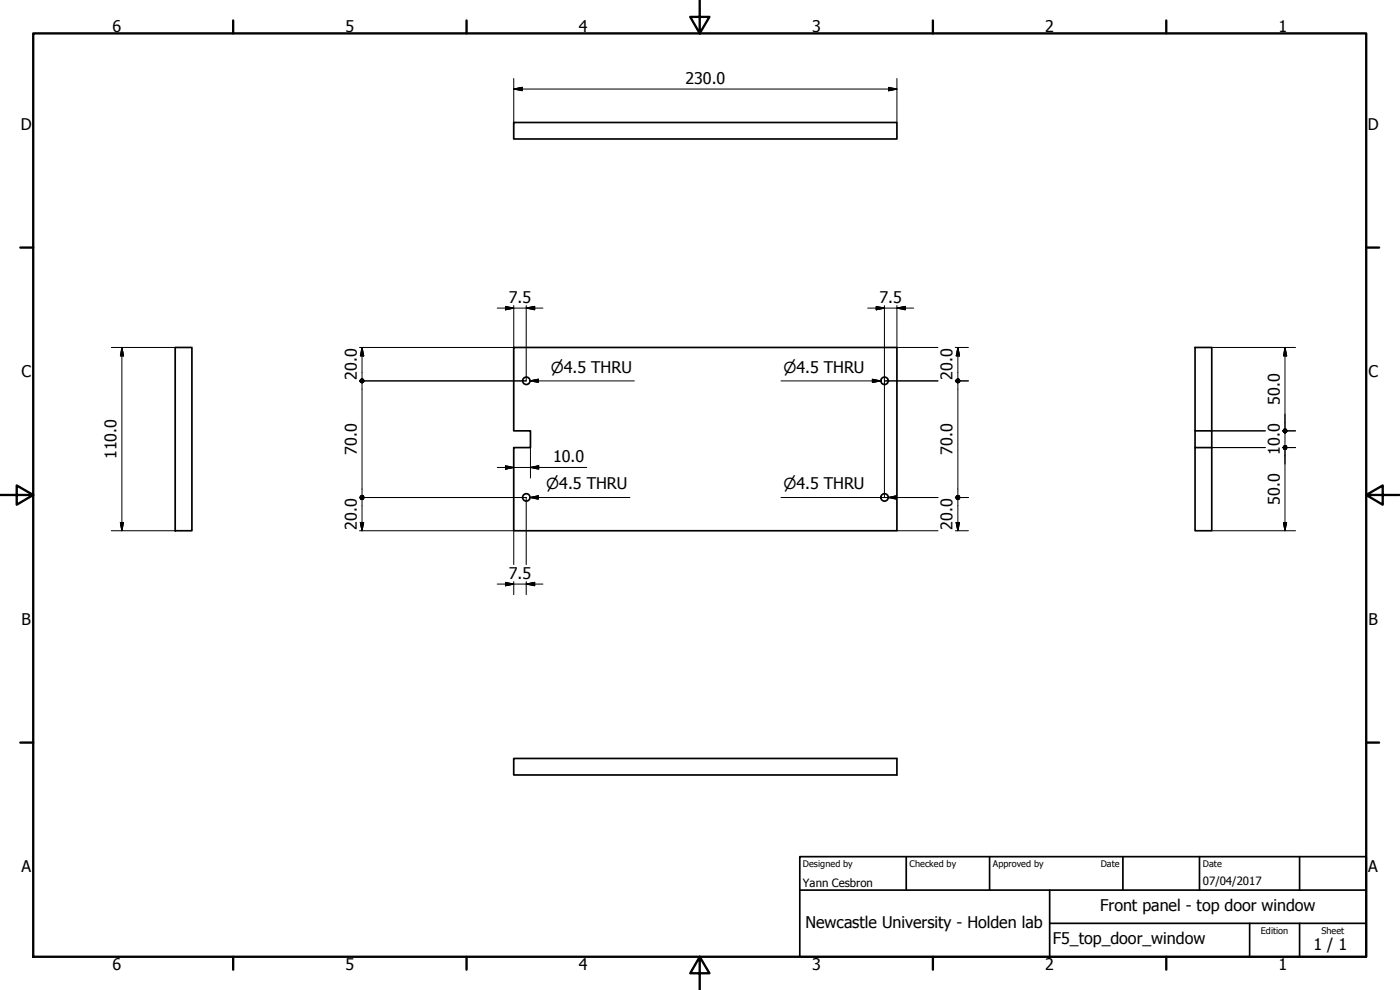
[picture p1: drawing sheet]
<svg xmlns="http://www.w3.org/2000/svg" width="420mm" height="297mm" viewBox="0 0 420 297" stroke-linecap="round" stroke-linejoin="round" font-family="sans-serif">
<!-- layer: Visible (ISO) -->
<g fill="none" stroke="#000" stroke-width=".51">
<path d="M154.2 36.8h115v4.9h-115zM52.6 104.3h5v54.9h-5zM154.2 104.3h115v54.9h-115v-24.9h5v-5h-5zM358.6 134.3h5.1v24.9h-5.1zM358.6 129.3v5M363.7 129.3v-25h-5.1v25h5.1v5M154.2 227.6h115v4.9h-115z"/>
<circle cx="158" cy="114.3" r="1.11"/>
<circle cx="265.5" cy="114.3" r="1.11"/>
<circle cx="158" cy="149.2" r="1.11"/>
<circle cx="265.5" cy="149.2" r="1.11"/>
</g>
<!-- layer: Border (ISO) -->
<g fill="none" stroke="#000" stroke-width=".7">
<path d="M10 10h400v277.1h-400zM70 6.1v3.9M140 6.1v3.9M210 0v10l-2.9-4.9h5.8l-2.9 4.9M280 6.1v3.9M350 6.1v3.9M6.1 74.3h3.9M410 74.3h3.9M0 148.5h10l-5-2.8v5.7l5-2.9M410 148.5l5 2.9v-5.7l-5 2.8h10M6.1 222.8h3.9M410 222.8h3.9"/>
<path d="M70 287.1v3.8M140 287.1v3.8M210 287.1l2.9 4.9h-5.8l2.9-4.9v9.9M280 287.1v3.8M350 287.1v3.8"/>
</g>
<!-- layer: Title (ISO) -->
<path d="M240 257h170v30.1h-170zM272 257v10.1M297 257v10.1M337 257v10.1M360 257v10.1M390 257v10.1M240 267.1h170M315 277h95M315 267.1v20M375 277v10.1M390 277v10.1" fill="none" stroke="#000" stroke-width=".51"/>
<!-- layer: Dimension (ISO) -->
<g fill="none" stroke="#000" stroke-width=".3">
<path d="M154.2 26.7l2.5-.5v1zM154.2 26.7h115M154.2 23.5v13.3M266.7 26.2l2.5 .5-2.5 .5zM269.2 23.5v13.3M149.2 92.4h13.7M151.7 91.9l2.5 .5-2.5 .5zM154.2 91.7v12.6h-46.3M157.9 92.4l2.6-.5v1zM157.9 91.7v22.6h-50M260.4 92.4h13.8M263 91.9l2.4 .5-2.4 .5z"/>
<path d="M265.4 91.7v57.6h1.3M269.2 92.4l2.5-.5v1zM269.2 91.7v12.6h12.3M33.4 104.3h19.2M36.6 104.3l.5 2.5h-1zM36.6 104.3v54.9M108.6 104.3l.6 2.5h-1.1zM108.6 104.3v9.4M108.6 114.9v33.7M265.4 114.3h16.1M286.7 104.3h3.9M286.7 114.3h3.9"/>
<path d="M287.5 104.3l.5 2.5h-1zM287.5 104.3v9.4M287.5 114.9v33.7M363.7 104.3h25.1M385.6 104.3l.5 2.5h-.9zM385.6 104.3v24.3M151.7 139.7l2.5 .6-2.5 .5zM159.2 134.3v9.1M363.7 134.3h16M363.7 129.3h16M384.9 134.3h3.9M384.9 129.3h3.9"/>
<path d="M385.6 129.3v5M385.6 134.9v24.3M33.4 159.2h19.2M36.1 156.8h1l-.5 2.4zM107.9 159.2h46.3v10.2M107.9 149.3h50v20.1M108.1 156.8h1.1l-.6 2.4zM108.6 149.9v9.3M149.2 140.3h26.9M159.2 140.3l2.5-.6v1.1zM269 149.3h12.5M269.2 159.2h12.3"/>
<path d="M286.7 159.2h3.9M286.7 149.3h3.9M287 156.8h1l-.5 2.4zM287.5 149.9v9.3M363.7 159.2h25.1M385.2 156.8h.9l-.5 2.4zM149.2 175.2h13.7M151.7 174.7l2.5 .5-2.5 .6zM154.2 174.5v3.9M157.9 175.2l2.6-.5v1.1zM157.9 174.5v3.9"/>
</g>
<g fill="#000" stroke="#000" stroke-width=".3">
<path d="M154.2 26.7l2.5-.5zM154.2 26.7l2.5-.5v1zM266.7 27.2l2.5-.5zM266.7 26.2l2.5 .5-2.5 .5zM151.7 92.9l2.5-.5zM151.7 91.9l2.5 .5-2.5 .5zM157.9 92.4l2.6-.5zM157.9 92.4l2.6-.5v1zM263 92.9l2.4-.5zM263 91.9l2.4 .5-2.4 .5zM269.2 92.4l2.5-.5zM269.2 92.4l2.5-.5v1z"/>
<path d="M36.6 104.3l.5 2.5zM36.6 104.3l.5 2.5h-1zM108.2 113.8l.4-.1-.6 .6zM108.6 113.7l-.4 1-.2-.4zM108.6 113.7v1.2l-.4-.2zM108.6 113.7l.5 1-.5 .2zM108.6 113.7l.7 .6-.2 .4zM108.6 113.7l.5 .1 .2 .5zM108.6 113.7l.5 .1zM108.6 114.9l.7-.6-.2 .4zM109.1 113.8l.2 .5-.7 .6zM108.6 113.7l.5 .1-.5 1.1z"/>
<path d="M108.2 113.8l.4-.1v1.2zM108.2 113.8l.4 1.1-.6-.6zM108 114.3l.6 .6-.4-.2zM108.2 114.7l.4 .2zM108.6 104.3l.6 2.5zM108.6 104.3l.6 2.5h-1.1zM287 113.8l.5-.1-.7 .6zM287.5 113.7l-.5 1-.2-.4zM287.5 113.7v1.2l-.5-.2zM287.5 113.7l.4 1-.4 .2zM287.5 113.7l.6 .6-.2 .4zM287.5 113.7l.4 .1 .2 .5z"/>
<path d="M287.5 113.7l.4 .1zM287.5 114.9l.6-.6-.2 .4zM287.9 113.8l.2 .5-.6 .6zM287.5 113.7l.4 .1-.4 1.1zM287 113.8l.5-.1v1.2zM287 113.8l.5 1.1-.7-.6zM286.8 114.3l.7 .6-.5-.2zM287 114.7l.5 .2zM287.5 104.3l.5 2.5zM287.5 104.3l.5 2.5h-1zM385.6 104.3l.5 2.5zM385.6 104.3l.5 2.5h-.9z"/>
<path d="M159.2 140.3l2.5-.6zM159.2 140.3l2.5-.6v1.1zM385.3 133.8l.3-.1-.5 .6zM385.6 133.7l-.3 1-.2-.4zM385.6 133.7v1.2l-.3-.2zM385.6 133.7l.5 1-.5 .2zM385.6 133.7l.7 .6-.2 .4zM385.6 133.7l.5 .1 .2 .5zM385.6 133.7l.5 .1zM386.3 129.3l-.2 .4-.5 .2zM386.1 128.8l.2 .5-.7 .6zM385.6 128.6l.5 .2-.5 1.1z"/>
<path d="M385.3 128.8l.3-.2v1.3zM385.3 128.8l.3 1.1-.5-.6zM385.1 129.3l.5 .6-.3-.2zM385.3 129.7l.3 .2zM36.1 156.8l.5 2.4zM36.1 156.8h1l-.5 2.4zM108.1 156.8l.5 2.4zM108.1 156.8h1.1l-.6 2.4zM108.2 148.8l.4-.2-.6 .7zM108 149.3l.6-.7-.4 1.1zM108.6 148.6v1.3l-.4-.2zM108.6 148.6l.5 1.1-.5 .2z"/>
<path d="M108.6 148.6l.7 .7-.2 .4zM108.6 148.6l.5 .2 .2 .5zM108.6 148.6l.5 .2zM109.3 149.3l-.2 .4-.5 .2zM109.1 148.8l.2 .5-.7 .6zM108.6 148.6l.5 .2-.5 1.1zM108.2 148.8l.4-.2v1.3zM108.2 148.8l.4 1.1-.6-.6zM108 149.3l.6 .6-.4-.2zM108.2 149.7l.4 .2zM151.7 140.8l2.5-.5zM151.7 139.7l2.5 .6-2.5 .5z"/>
<path d="M287 156.8l.5 2.4zM287 156.8h1l-.5 2.4zM287 148.8l.5-.2-.7 .7zM287.5 148.6l-.5 1.1-.2-.4zM287.5 148.6v1.3l-.5-.2zM287.5 148.6l.4 1.1-.4 .2zM287.5 148.6l.6 .7-.2 .4zM287.5 148.6l.4 .2 .2 .5zM287.5 148.6l.4 .2zM288.1 149.3l-.2 .4-.4 .2zM287.9 148.8l.2 .5-.6 .6zM287.5 148.6l.4 .2-.4 1.1z"/>
<path d="M287 148.8l.5-.2v1.3zM287 148.8l.5 1.1-.7-.6zM286.8 149.3l.7 .6-.5-.2zM287 149.7l.5 .2zM385.2 156.8l.4 2.4zM385.2 156.8h.9l-.5 2.4zM151.7 175.8l2.5-.6zM151.7 174.7l2.5 .5-2.5 .6zM157.9 175.2l2.6-.5zM157.9 175.2l2.6-.5v1.1z"/>
</g>
<!-- layer: Symbol (ISO) -->
<path d="M159.1 114.3l2.4-.5v.9zM159.1 114.3h31.3M234.4 114.3h30M261.8 113.8l2.6 .5-2.6 .4zM159.1 149.3l2.4-.5v1zM159.1 149.3h29.9M234.4 149.3h32.2M264.4 149.3h7.2M266.6 149.3l2.4-.5v1z" fill="none" stroke="#000" stroke-width=".3"/>
<path d="M159.1 114.3l2.4-.5zM159.1 114.3l2.4-.5v.9zM261.8 114.7l2.6-.4zM261.8 113.8l2.6 .5-2.6 .4zM159.1 149.3l2.4-.5zM159.1 149.3l2.4-.5v1zM266.6 149.3l2.4-.5zM266.6 149.3l2.4-.5v1z" fill="#000" stroke="#000" stroke-width=".3"/>
<g font-size="4.8">
<text x="33.7" y="9.6">6</text>
<text x="103.7" y="9.6">5</text>
<text x="173.7" y="9.6">4</text>
<text x="243.7" y="9.6">3</text>
<text x="313.7" y="9.6">2</text>
<text x="383.7" y="9.6">1</text>
<text x="205.7" y="25.1">230.0</text>
<text x="6.2" y="38.9">D</text>
<text x="410.5" y="38.9">D</text>
<text x="152.7" y="90.9">7.5</text>
<text x="264" y="90.9">7.5</text>
<text x="6.4" y="113.1">C</text>
<text x="107.1" y="113.9" transform="rotate(-90 107.1 113.9)">20.0</text>
<text x="285.9" y="113.9" transform="rotate(-90 285.9 113.9)">20.0</text>
<text x="410.7" y="113.1">C</text>
<text x="384" y="121.4" transform="rotate(-90 384 121.4)">50.0</text>
<text x="35" y="137.7" transform="rotate(-90 35 137.7)">110.0</text>
<text x="107.1" y="136.4" transform="rotate(-90 107.1 136.4)">70.0</text>
<text x="285.9" y="136.4" transform="rotate(-90 285.9 136.4)">70.0</text>
<text x="384" y="136.4" transform="rotate(-90 384 136.4)">10.0</text>
<text x="166" y="138.6">10.0</text>
<text x="384" y="151.4" transform="rotate(-90 384 151.4)">50.0</text>
<text x="107.1" y="158.9" transform="rotate(-90 107.1 158.9)">20.0</text>
<text x="285.9" y="158.9" transform="rotate(-90 285.9 158.9)">20.0</text>
<text x="152.7" y="173.7">7.5</text>
<text x="6.4" y="187.4">B</text>
<text x="410.7" y="187.4">B</text>
<text x="6.4" y="261.7">A</text>
<text x="410.7" y="261.7">A</text>
<text x="330.2" y="273.4">Front panel - top door window</text>
<text x="241.7" y="278.4">Newcastle University - Holden lab</text>
<text x="316" y="283.4">F5_top_door_window</text>
<text x="394.2" y="285">1 / 1</text>
<text x="33.7" y="290.9">6</text>
<text x="103.7" y="290.9">5</text>
<text x="173.7" y="290.9">4</text>
<text x="243.7" y="290.9">3</text>
<text x="313.7" y="290.9">2</text>
<text x="383.7" y="290.9">1</text>
</g>
<g font-size="4.6">
<text x="165.3" y="111.9">⌀4.5 THRU</text>
<text x="235.1" y="111.9">⌀4.5 THRU</text>
<text x="164" y="146.9">⌀4.5 THRU</text>
<text x="235.1" y="146.9">⌀4.5 THRU</text>
</g>
<g font-size="3.4">
<text x="241" y="266">Yann Cesbron</text>
<text x="361" y="265.5">07/04/2017</text>
</g>
<g font-size="2.7">
<text x="241" y="260.1">Designed by</text>
<text x="273" y="260.1">Checked by</text>
<text x="298" y="260.1">Approved by</text>
<text x="330.3" y="260">Date</text>
<text x="361" y="260">Date</text>
<text x="378.4" y="280.1">Edition</text>
<text x="396.6" y="280.1">Sheet</text>
</g>
</svg>
